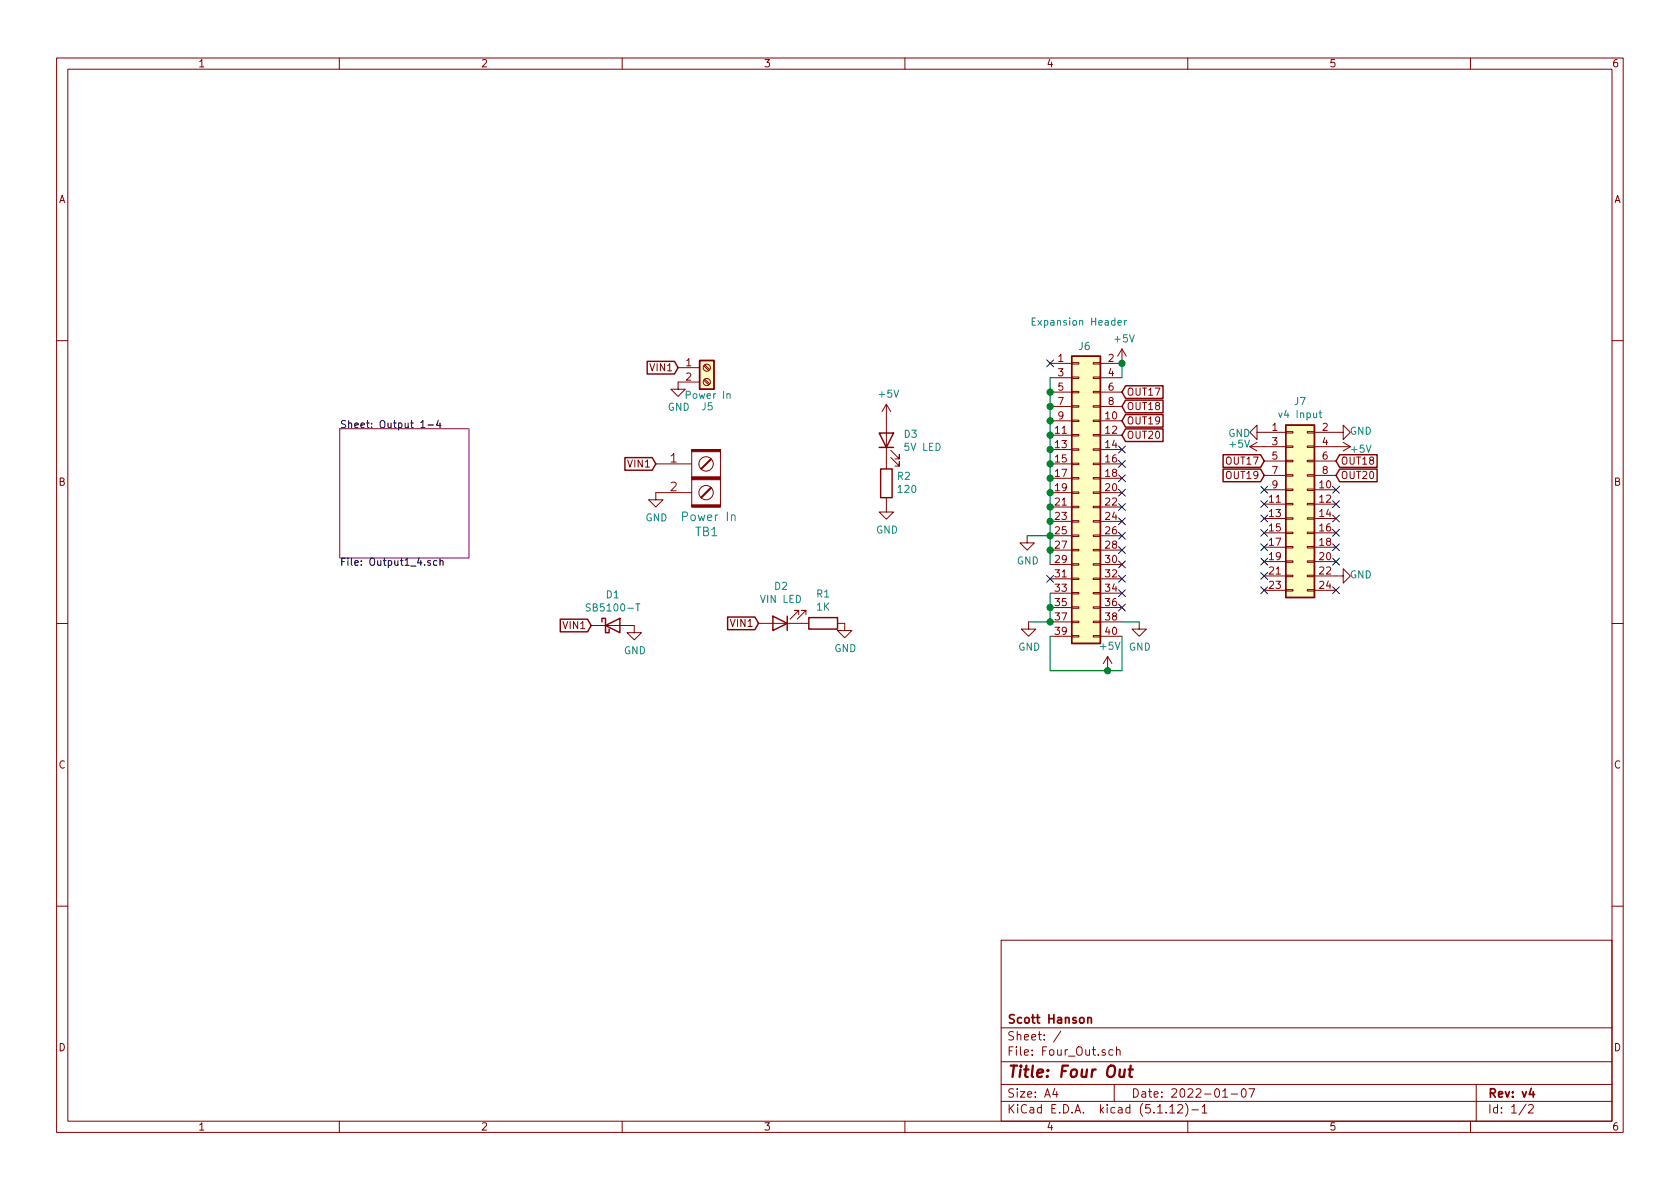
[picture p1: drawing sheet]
EESchema Schematic File Version 4
EELAYER 30 0
EELAYER END
$Descr A4 11693 8268
encoding utf-8
Sheet 1 2
Title "Four Out"
Date "2022-01-07"
Rev "v4"
Comp "Scott Hanson"
Comment1 ""
Comment2 ""
Comment3 ""
Comment4 ""
$EndDescr
$Sheet
S 2365 2975 900  900 
U 5D469293
F0 "Output 1-4" 50
F1 "Output1_4.sch" 50
$EndSheet
$Comp
L Device:D_Schottky D1
U 1 1
P 4265 4345
F 0 "D1" H 4265 4561 50  0000 C CNN
F 1 "SB5100-T" H 4265 4470 50  0000 C CNN
F 2 "Diode_THT:D_DO-201AD_P12.70mm_Horizontal" H 4265 4345 50  0001 C CNN
F 3 "~" H 4265 4345 50  0001 C CNN
F 4 "SB5100DICT-ND" H 4265 4345 50  0001 C CNN "Digi-Key_PN"
F 5 "SB5100-T" H 4265 4345 50  0001 C CNN "MPN"
	1    4265 4345
	1    0    0    -1  
$EndComp
Text GLabel 4115 4345 0    50   Input ~ 0
VIN1
$Comp
L power:GND #PWR02
U 1 1
P 4415 4345
F 0 "#PWR02" H 4415 4095 50  0001 C CNN
F 1 "GND" H 4420 4172 50  0000 C CNN
F 2 "" H 4415 4345 50  0001 C CNN
F 3 "" H 4415 4345 50  0001 C CNN
	1    4415 4345
	1    0    0    -1  
$EndComp
$Comp
L Connector_Generic:Conn_02x20_Odd_Even J6
U 1 1
P 7510 3420
F 0 "J6" H 7550 4440 50  0000 C CNN
F 1 "Expansion Header" H 7510 4610 50  0000 C CNN
F 2 "Connector_IDC:IDC-Header_2x20_P2.54mm_Vertical" H 7510 3420 50  0001 C CNN
F 3 "~" H 7510 3420 50  0001 C CNN
F 4 "S9175-ND" H 7510 3420 50  0001 C CNN "Digi-Key_PN"
F 5 "SBH11-PBPC-D20-ST-BK" H 7510 3420 50  0001 C CNN "MPN"
	1    7510 3420
	1    0    0    -1  
$EndComp
$Comp
L power:GND #PWR07
U 1 1
P 7160 4320
F 0 "#PWR07" H 7160 4070 50  0001 C CNN
F 1 "GND" H 7165 4147 50  0000 C CNN
F 2 "" H 7160 4320 50  0001 C CNN
F 3 "" H 7160 4320 50  0001 C CNN
	1    7160 4320
	1    0    0    -1  
$EndComp
Text GLabel 7810 2720 2    50   Input ~ 0
OUT17
Text GLabel 7810 2820 2    50   Input ~ 0
OUT18
Text GLabel 7810 2920 2    50   Input ~ 0
OUT19
Text GLabel 7810 3020 2    50   Input ~ 0
OUT20
Wire Wire Line
	7310 2620 7310 2720
Connection ~ 7310 2720
Wire Wire Line
	7310 2720 7310 2820
Connection ~ 7310 2820
Wire Wire Line
	7310 2820 7310 2920
Connection ~ 7310 2920
Wire Wire Line
	7310 2920 7310 3020
Connection ~ 7310 3020
Wire Wire Line
	7310 3020 7310 3120
Connection ~ 7310 3120
Wire Wire Line
	7310 3120 7310 3220
Connection ~ 7310 3220
Wire Wire Line
	7310 3220 7310 3320
Connection ~ 7310 3320
Wire Wire Line
	7310 3320 7310 3420
Connection ~ 7310 3420
Wire Wire Line
	7310 3420 7310 3520
Connection ~ 7310 3520
Wire Wire Line
	7310 3520 7310 3620
Connection ~ 7310 3620
Wire Wire Line
	7310 3620 7310 3720
Connection ~ 7310 3720
Wire Wire Line
	7310 3720 7310 3820
Connection ~ 7310 3820
Wire Wire Line
	7310 3820 7310 3920
Wire Wire Line
	7310 4120 7310 4220
Connection ~ 7310 4220
Wire Wire Line
	7310 4220 7310 4320
Wire Wire Line
	7310 4320 7160 4320
Connection ~ 7310 4320
$Comp
L power:GND #PWR010
U 1 1
P 7930 4320
F 0 "#PWR010" H 7930 4070 50  0001 C CNN
F 1 "GND" H 7935 4147 50  0000 C CNN
F 2 "" H 7930 4320 50  0001 C CNN
F 3 "" H 7930 4320 50  0001 C CNN
	1    7930 4320
	1    0    0    -1  
$EndComp
Wire Wire Line
	7810 4320 7930 4320
$Comp
L power:+5V #PWR08
U 1 1
P 7710 4660
F 0 "#PWR08" H 7710 4510 50  0001 C CNN
F 1 "+5V" H 7725 4833 50  0000 C CNN
F 2 "" H 7710 4660 50  0001 C CNN
F 3 "" H 7710 4660 50  0001 C CNN
	1    7710 4660
	1    0    0    -1  
$EndComp
Wire Wire Line
	7810 4660 7710 4660
Wire Wire Line
	7810 4420 7810 4660
Wire Wire Line
	7710 4660 7310 4660
Wire Wire Line
	7310 4420 7310 4660
Connection ~ 7710 4660
Wire Wire Line
	7810 2520 7810 2620
$Comp
L power:+5V #PWR09
U 1 1
P 7810 2520
F 0 "#PWR09" H 7810 2370 50  0001 C CNN
F 1 "+5V" H 7825 2693 50  0000 C CNN
F 2 "" H 7810 2520 50  0001 C CNN
F 3 "" H 7810 2520 50  0001 C CNN
	1    7810 2520
	1    0    0    -1  
$EndComp
Connection ~ 7810 2520
NoConn ~ 7310 2520
NoConn ~ 7810 3920
$Comp
L power:GND #PWR06
U 1 1
P 7150 3720
F 0 "#PWR06" H 7150 3470 50  0001 C CNN
F 1 "GND" H 7155 3547 50  0000 C CNN
F 2 "" H 7150 3720 50  0001 C CNN
F 3 "" H 7150 3720 50  0001 C CNN
	1    7150 3720
	1    0    0    -1  
$EndComp
Wire Wire Line
	7310 3720 7150 3720
$Comp
L Device:LED D2
U 1 1
P 5430 4330
F 0 "D2" H 5423 4075 50  0000 C CNN
F 1 "VIN LED" H 5423 4166 50  0000 C CNN
F 2 "LED_THT:LED_D3.0mm_Clear" H 5430 4330 50  0001 C CNN
F 3 "~" H 5430 4330 50  0001 C CNN
F 4 "754-1217-ND" H 5430 4330 50  0001 C CNN "Digi-Key_PN"
F 5 "WP3A8GD" H 5430 4330 50  0001 C CNN "MPN"
	1    5430 4330
	-1   0    0    1   
$EndComp
$Comp
L Device:R R1
U 1 1
P 5730 4330
F 0 "R1" V 5523 4330 50  0000 C CNN
F 1 "1K" V 5614 4330 50  0000 C CNN
F 2 "Resistor_THT:R_Axial_DIN0207_L6.3mm_D2.5mm_P7.62mm_Horizontal" V 5660 4330 50  0001 C CNN
F 3 "~" H 5730 4330 50  0001 C CNN
F 4 "CF14JT1K00CT-ND" H 5730 4330 50  0001 C CNN "Digi-Key_PN"
F 5 "CF14JT1K00" H 5730 4330 50  0001 C CNN "MPN"
	1    5730 4330
	0    1    1    0   
$EndComp
Text GLabel 5280 4330 0    50   Input ~ 0
VIN1
$Comp
L power:GND #PWR03
U 1 1
P 5880 4330
F 0 "#PWR03" H 5880 4080 50  0001 C CNN
F 1 "GND" H 5885 4157 50  0000 C CNN
F 2 "" H 5880 4330 50  0001 C CNN
F 3 "" H 5880 4330 50  0001 C CNN
	1    5880 4330
	1    0    0    -1  
$EndComp
$Comp
L Device:R R2
U 1 1
P 6170 3355
F 0 "R2" H 6100 3309 50  0000 R CNN
F 1 "120" H 6100 3400 50  0000 R CNN
F 2 "Resistor_THT:R_Axial_DIN0207_L6.3mm_D2.5mm_P7.62mm_Horizontal" V 6100 3355 50  0001 C CNN
F 3 "~" H 6170 3355 50  0001 C CNN
F 4 "CF14JT120RCT-ND" H 6170 3355 50  0001 C CNN "Digi-Key_PN"
F 5 "CF14JT120R" H 6170 3355 50  0001 C CNN "MPN"
	1    6170 3355
	-1   0    0    1   
$EndComp
$Comp
L Device:LED D3
U 1 1
P 6170 3055
F 0 "D3" V 6209 2938 50  0000 R CNN
F 1 "5V LED" V 6118 2938 50  0000 R CNN
F 2 "LED_THT:LED_D3.0mm_Clear" H 6170 3055 50  0001 C CNN
F 3 "~" H 6170 3055 50  0001 C CNN
F 4 "754-1217-ND" H 6170 3055 50  0001 C CNN "Digi-Key_PN"
F 5 "WP3A8GD" H 6170 3055 50  0001 C CNN "MPN"
	1    6170 3055
	0    -1   -1   0   
$EndComp
$Comp
L power:+5V #PWR04
U 1 1
P 6170 2905
F 0 "#PWR04" H 6170 2755 50  0001 C CNN
F 1 "+5V" H 6185 3078 50  0000 C CNN
F 2 "" H 6170 2905 50  0001 C CNN
F 3 "" H 6170 2905 50  0001 C CNN
	1    6170 2905
	1    0    0    -1  
$EndComp
$Comp
L power:GND #PWR05
U 1 1
P 6170 3505
F 0 "#PWR05" H 6170 3255 50  0001 C CNN
F 1 "GND" H 6175 3332 50  0000 C CNN
F 2 "" H 6170 3505 50  0001 C CNN
F 3 "" H 6170 3505 50  0001 C CNN
	1    6170 3505
	1    0    0    -1  
$EndComp
NoConn ~ 7310 4020
NoConn ~ 7810 4020
NoConn ~ 7810 4120
NoConn ~ 7810 4220
NoConn ~ 7810 3820
NoConn ~ 7810 3720
NoConn ~ 7810 3620
NoConn ~ 7810 3520
NoConn ~ 7810 3420
NoConn ~ 7810 3120
NoConn ~ 7810 3220
NoConn ~ 7810 3320
$Comp
L Barrier_Blocks:BARRIER_BLOCK_1ROW_2POS TB1
U 1 1
P 4915 3320
F 0 "TB1" H 4920 2950 60  0000 C CNN
F 1 "Power In" H 4935 3055 60  0000 C CNN
F 2 "Barrier_Blocks:BARRIER_BLOCK_1ROW_2POS" H 4915 3320 60  0001 C CNN
F 3 "" H 4915 3320 60  0000 C CNN
	1    4915 3320
	1    0    0    -1  
$EndComp
Text GLabel 4565 3220 0    50   Input ~ 0
VIN1
$Comp
L power:GND #PWR0107
U 1 1
P 4565 3420
F 0 "#PWR0107" H 4565 3170 50  0001 C CNN
F 1 "GND" H 4570 3247 50  0000 C CNN
F 2 "" H 4565 3420 50  0001 C CNN
F 3 "" H 4565 3420 50  0001 C CNN
	1    4565 3420
	1    0    0    -1  
$EndComp
$Comp
L Connector:Screw_Terminal_01x02 J5
U 1 1
P 4920 2550
F 0 "J5" H 4925 2280 50  0000 C CNN
F 1 "Power In" H 4930 2360 50  0000 C CNN
F 2 "TerminalBlock_MetzConnect:TerminalBlock_MetzConnect_Type701_RT11L02HGLU_1x02_P6.35mm_Horizontal" H 4920 2550 50  0001 C CNN
F 3 "~" H 4920 2550 50  0001 C CNN
F 4 "ED2675-ND" H 4920 2550 50  0001 C CNN "Digi-Key_PN"
	1    4920 2550
	1    0    0    -1  
$EndComp
Text GLabel 4720 2550 0    50   Input ~ 0
VIN1
$Comp
L power:GND #PWR01
U 1 1
P 4720 2650
F 0 "#PWR01" H 4720 2400 50  0001 C CNN
F 1 "GND" H 4725 2477 50  0000 C CNN
F 2 "" H 4720 2650 50  0001 C CNN
F 3 "" H 4720 2650 50  0001 C CNN
	1    4720 2650
	1    0    0    -1  
$EndComp
$Comp
L Connector_Generic:Conn_02x12_Odd_Even J7
U 1 1
P 9000 3500
F 0 "J7" H 9050 4217 50  0000 C CNN
F 1 "v4 Input" H 9050 4126 50  0000 C CNN
F 2 "302-S241:OST_302-S241" H 9000 3500 50  0001 C CNN
F 3 "~" H 9000 3500 50  0001 C CNN
F 4 "ED10525-ND" H 9000 3500 50  0001 C CNN "Digi-Key_PN"
F 5 "302-S241" H 9000 3500 50  0001 C CNN "MPN"
	1    9000 3500
	1    0    0    -1  
$EndComp
$Comp
L power:+5V #PWR0108
U 1 1
P 9300 3100
F 0 "#PWR0108" H 9300 2950 50  0001 C CNN
F 1 "+5V" V 9315 3273 50  0000 C CNN
F 2 "" H 9300 3100 50  0001 C CNN
F 3 "" H 9300 3100 50  0001 C CNN
	1    9300 3100
	0    1    1    0   
$EndComp
$Comp
L power:+5V #PWR0109
U 1 1
P 8800 3100
F 0 "#PWR0109" H 8800 2950 50  0001 C CNN
F 1 "+5V" V 8815 3273 50  0000 C CNN
F 2 "" H 8800 3100 50  0001 C CNN
F 3 "" H 8800 3100 50  0001 C CNN
	1    8800 3100
	0    -1   -1   0   
$EndComp
$Comp
L power:GND #PWR0110
U 1 1
P 9300 3000
F 0 "#PWR0110" H 9300 2750 50  0001 C CNN
F 1 "GND" V 9305 2827 50  0000 C CNN
F 2 "" H 9300 3000 50  0001 C CNN
F 3 "" H 9300 3000 50  0001 C CNN
	1    9300 3000
	0    -1   -1   0   
$EndComp
$Comp
L power:GND #PWR0111
U 1 1
P 8800 3000
F 0 "#PWR0111" H 8800 2750 50  0001 C CNN
F 1 "GND" V 8805 2827 50  0000 C CNN
F 2 "" H 8800 3000 50  0001 C CNN
F 3 "" H 8800 3000 50  0001 C CNN
	1    8800 3000
	0    1    1    0   
$EndComp
$Comp
L power:GND #PWR0112
U 1 1
P 9300 4000
F 0 "#PWR0112" H 9300 3750 50  0001 C CNN
F 1 "GND" V 9305 3827 50  0000 C CNN
F 2 "" H 9300 4000 50  0001 C CNN
F 3 "" H 9300 4000 50  0001 C CNN
	1    9300 4000
	0    -1   -1   0   
$EndComp
Text GLabel 8800 3200 0    50   Input ~ 0
OUT17
Text GLabel 9300 3200 2    50   Input ~ 0
OUT18
Text GLabel 8800 3300 0    50   Input ~ 0
OUT19
Text GLabel 9300 3300 2    50   Input ~ 0
OUT20
NoConn ~ 8800 3400
NoConn ~ 8800 3500
NoConn ~ 8800 3600
NoConn ~ 8800 3700
NoConn ~ 8800 3800
NoConn ~ 8800 3900
NoConn ~ 8800 4000
NoConn ~ 8800 4100
NoConn ~ 9300 4100
NoConn ~ 9300 3900
NoConn ~ 9300 3800
NoConn ~ 9300 3700
NoConn ~ 9300 3600
NoConn ~ 9300 3500
NoConn ~ 9300 3400
$EndSCHEMATC
